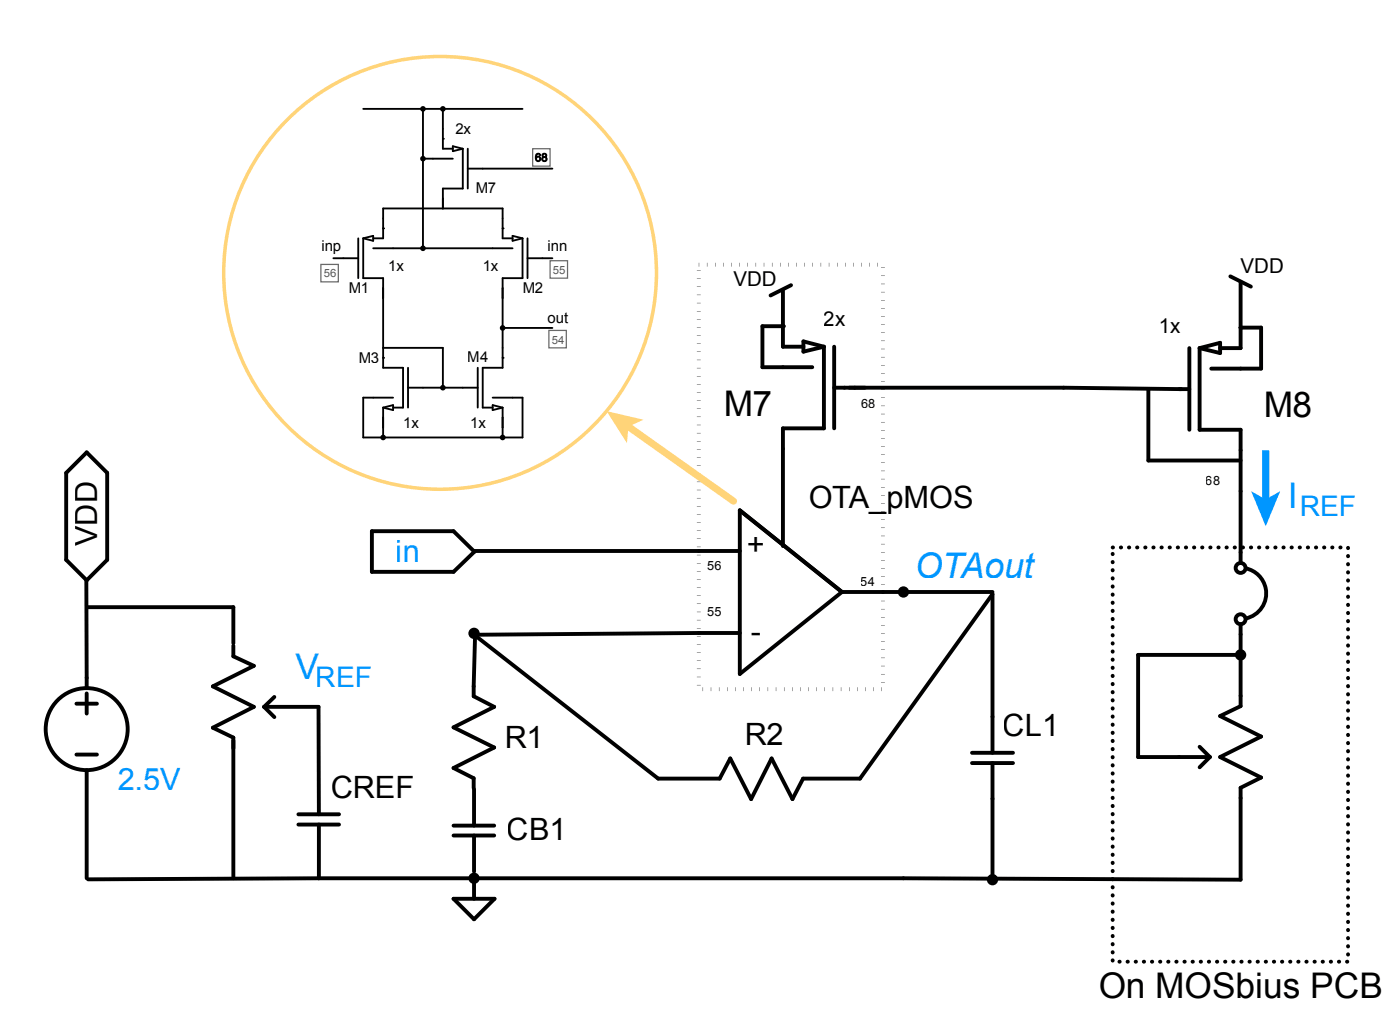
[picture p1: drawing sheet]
<svg xmlns="http://www.w3.org/2000/svg" width="140mm" height="101mm" viewBox="0 0 140 101" stroke-linecap="round" stroke-linejoin="round" font-family="sans-serif">
<!-- layer: Layer 1 -->
<g fill="none" stroke="#000" stroke-width=".39">
<path d="M78.1 32.6h-2v4.1h5M78.1 29v5.6h2.1M79 28.5l-2.1 1M80.2 34.1l2 .5-2 .5zM82.2 34.6v8.2h-4.1v11.7M83.3 38.7h22.9l11.7 .1M83.3 34.6v8.2M114.6 38.8v7.2h9.2M117.7 38.8h1M118.7 34.7v8.2M119.7 34.7v8.2h4.1v13.3M119.7 34.7l2.1-.5v1z"/>
<path d="M122.8 27.6l2.1 1M123.8 28.1v6.6h-2M123.8 32.7h2.1v4.1h-5M8.6 57.9l.1 10.8M8.7 45.2l2 2v8.7l-2 2-2.1-2v-8.7zM37.1 53h8.2l2.1 2.1-2.1 2h-8.2zM47.3 55h26.5M73.8 50.9l10.2 8.2-10.2 8.2zM84 59.1h15.1M99.1 59.3v15.8M124.3 56.7a2.55 2.55 0 0 1 2.1 2.5 2.55 2.55 0 0 1-2.1 2.5M7.6 70.2h2.1"/>
<path d="M7.6 75.3h2.1M8.7 69.2v2M8.7 76.9v10.8M31.8 70.6v10.7M47.4 63.4l18.3 14.3h6.1l1.1-2 2.1 4.1 2-4.1 2.1 4.1 1.1-2.1h5.6M73.8 63.2l-26.4 .2-.1 5.1M97 75.1h4.1M97 76.2h4.1M99.1 76.2v11.7M119.7 74.5l1.1 1.1M120.8 75.6l-1.1 1M123.8 62.3v8.2l-2 1 4.1 2-4.1 2.1 4.1 2-2.1 1v9.2l-33.6-.1h-58.4v-5.4"/>
<path d="M123.8 65.4h-10.2v10.2h7.2M29.8 81.3h4M29.8 82.3h4M45.3 89.7h4.1l-2.1 2.1zM47.3 87.7v2"/>
<circle cx="123.8" cy="56.7" r=".49"/>
<circle cx="8.7" cy="72.8" r="4.1"/>
<circle cx="123.8" cy="61.8" r=".49"/>
</g>
<g fill="#000">
<circle cx="78.1" cy="32.6" r=".19"/>
<circle cx="123.8" cy="32.7" r=".19"/>
<circle cx="90.2" cy="59.1" r=".56"/>
<circle cx="47.3" cy="63.2" r=".56"/>
<circle cx="123.8" cy="65.4" r=".56"/>
<circle cx="47.3" cy="87.7" r=".56"/>
<circle cx="99.1" cy="87.8" r=".56"/>
</g>
<path d="M111.1 54.6h23.5v41.4h-23.5z" fill="none" stroke="#000" stroke-width=".39" stroke-dasharray="0 .8"/>
<path d="M69.8 26.4h18.3v42.4h-18.3z" fill="none" stroke="#000" stroke-width=".39" stroke-dasharray="0 .8" stroke-linecap="butt"/>
<path d="M126.3 44.9v5.1" fill="none" stroke="#0096ff" stroke-width=".71" stroke-linecap="butt"/>
<path d="M124.9 49l1.4 .8 1.5-.8-1.5 3.5z" fill="#0096ff"/>
<path d="M99.1 59.3l-13.3 18.4M8.8 60.6h14.5v3.6M23.3 64.5v1l2 1-4.1 2 4.1 2.1-4.1 2 2.1 1v14.1M26.4 70.6l1 1M26.4 70.6h5.4M27.4 69.6l-1 1M47.3 68.5v1l2 1.1-4 2 4 2-4 2.1 2 1v1M47.3 78.8v3.6M31.8 87.7l-23 .1M45.3 82.4h4M45.3 83.4h4M47.3 83.4v3.6" fill="none" stroke="#000" stroke-width=".39"/>
<g fill="none" stroke="#000" stroke-width=".19">
<path d="M36.3 10.9h15.9M42.2 10.9v13.9M42.2 15.8h3M44.2 13.8h.1M44.2 10.9v3.9h1M45.2 14.6l1 .2-1 .3zM46.2 14.8v4h-2v2M46.7 16.8h8.4M46.7 14.8v4M33.3 25.8h2.5M35.8 23.8v4M36.3 23.8v4h1.9v8.9h2v4h-1"/>
<path d="M36.3 23.8l.9-.3v.5zM37.2 23.8h1v-3h12v3h1M37.3 24.8h13.9M38.2 22.8h.1M38.2 35.7h.1M38.2 34.7h6v4M39.2 39.7h-2.9v4h15.9v-4h-3M40.7 38.7h7M40.7 36.7v4M47.7 36.7v4M50.2 22.8h.1M50.2 35.7h.1"/>
<path d="M50.2 32.7h4.9M51.2 23.5l1 .3-1 .2zM52.2 23.8v4h-2v8.9h-2v4h1M52.7 25.8h2.4M52.7 23.8v4M38.2 40.7v3M38.2 40.7l1-.3v.5zM49.2 40.4l1 .3-1 .2zM50.2 40.7v3"/>
</g>
<g fill="#000">
<circle cx="42.2" cy="10.9" r=".28"/>
<circle cx="42.2" cy="15.8" r=".28"/>
<circle cx="44.2" cy="10.9" r=".28"/>
<circle cx="42.2" cy="24.8" r=".28"/>
<circle cx="44.2" cy="38.7" r=".28"/>
<circle cx="50.2" cy="32.7" r=".28"/>
<circle cx="38.2" cy="43.7" r=".28"/>
<circle cx="50.2" cy="43.7" r=".28"/>
</g>
<g fill="none" stroke="#000" stroke-width=".1">
<path d="M53.5 15.4l.3-.1 .2 .2h-.1a.16 .16 0 0 0-.2-.1 .16 .16 0 0 0-.2 .2v.1a.26 .26 0 0 1 .4 .1 .26 .26 0 0 1-.1 .3 .26 .26 0 0 1-.3-.2zM54.2 15.4a.22 .22 0 0 1 .3-.1 .22 .22 0 0 1 0 .4 .24 .24 0 0 1 0 .3 .24 .24 0 0 1-.3 0 .24 .24 0 0 1 0-.3l-.1-.1z"/>
<circle cx="53.7" cy="15.9" r=".17"/>
<circle cx="54.3" cy="15.9" r=".17"/>
<circle cx="54.3" cy="15.5" r=".13"/>
</g>
<path d="M53.2 14.8h1.7v1.8h-1.7zM32 26.4h1.8v1.7h-1.8zM54.8 33h1.7v1.7h-1.7zM54.9 26h1.7v1.8h-1.7z" fill="none" stroke="#6b6b6b" stroke-width=".13"/>
<circle cx="43.9" cy="27.2" r="21.6" fill="none" stroke="#ffd479" stroke-width=".35"/>
<path d="M62.6 42.5l10.6 7.5" fill="none" stroke="#ffd479" stroke-width=".71"/>
<path d="M60.5 41l3.7 .9-1.5 .7-.1 1.6z" fill="#ffd479"/>
<g font-size="3.5">
<text x="72.2" y="41.5">M7</text>
<text x="126.1" y="41.6">M8</text>
<text x="109.6" y="99.6">On MOSbius PCB</text>
</g>
<g font-size="3.5" fill="#0096ff">
<text x="128.5" y="50.7">I</text>
<text x="91.3" y="57.6">OTAout</text>
<text x="29.5" y="67.8">V</text>
</g>
<g font-size="3.1">
<text x="80.7" y="50.7">OTA_pMOS</text>
<text x="9.7" y="54.5" transform="rotate(-90 9.7 54.5)">VDD</text>
<text x="74.5" y="55.4">+</text>
<text x="74.9" y="64.1">-</text>
<text x="50.4" y="74.6">R1</text>
<text x="74.3" y="74.4">R2</text>
<text x="100.1" y="73.5">CL1</text>
<text x="33" y="79.6">CREF</text>
<text x="50.6" y="83.8">CB1</text>
</g>
<g font-size="3.1" fill="#0096ff">
<text x="39.5" y="56.1">in</text>
<text x="11.7" y="78.8">2.5V</text>
</g>
<g font-size="2.8" fill="#0096ff">
<text x="129.7" y="51.5">REF</text>
<text x="31.5" y="68.6">REF</text>
</g>
<g font-size="2">
<text x="73.2" y="28.6">VDD</text>
<text x="123.8" y="27.3">VDD</text>
<text x="82.2" y="32.6">2x</text>
<text x="115.7" y="33.2">1x</text>
</g>
<g font-size="1.5">
<text x="45.5" y="13.4">2x</text>
<text x="47.4" y="19.2">M7</text>
<text x="32.1" y="25.1">inp</text>
<text x="34.8" y="29.2">M1</text>
<text x="38.7" y="27.1">1x</text>
<text x="48.2" y="27.1">1x</text>
<text x="52.2" y="29.2">M2</text>
<text x="54.6" y="25.1">inn</text>
<text x="54.6" y="32.2">out</text>
<text x="35.8" y="36.2">M3</text>
<text x="46.7" y="36.2">M4</text>
<text x="40.2" y="42.7">1x</text>
<text x="46.9" y="42.7">1x</text>
</g>
<g font-size="1.3">
<text x="85.9" y="40.7">68</text>
<text x="120.4" y="48.4">68</text>
<text x="70.6" y="56.9">56</text>
<text x="85.9" y="58.5">54</text>
<text x="70.6" y="61.5">55</text>
</g>
<g font-size="1.1" fill="#57595b">
<text x="53.4" y="16.1">68</text>
<text x="32.3" y="27.6">56</text>
<text x="55.2" y="27.3">55</text>
<text x="55.1" y="34.3">54</text>
</g>
</svg>
